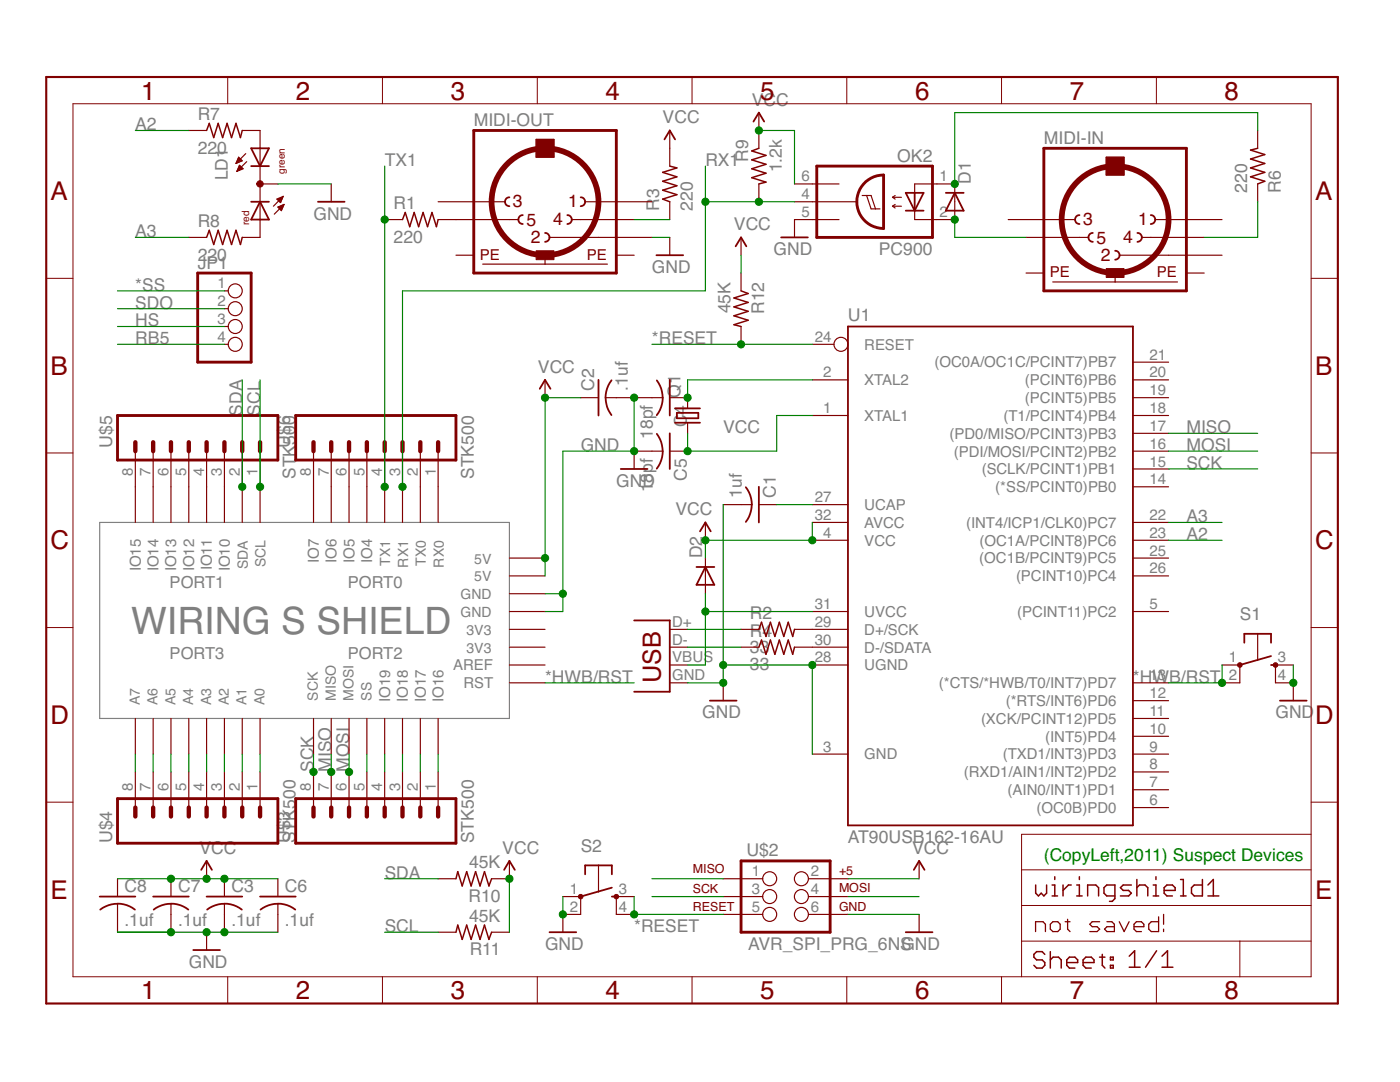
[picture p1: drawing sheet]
EESchema Schematic File Version 1
LIBS:3d,3d2010,3d2011,at90usb,crystal,led,optocoupler,rcl,resistor,supply1,.\wiringshield1_kicad-cache-cache
EELAYER 23 0
EELAYER END
$Descr A4 11700 8267
Sheet 1 1
Title "wiringshield1.sch"
Date "12 NOV 2011"
Rev ""
Comp ""
Comment1 ""
Comment2 ""
Comment3 ""
Comment4 ""
$EndDescr
Text Notes 7800 5900 0 70 ~
(CopyLeft,2011) Suspect Devices 
$Comp
L C_C-US C1
U 1 1
P 6200 3900
F 0 "C1" H 6240 3925 70 0000 L B
F 1 "1uf" H 6240 3735 70 0000 L B
	1    6200 3900
	0    1    -1   0   
$EndComp
$Comp
L C_C-US C2
U 1 1
P 5300 3300
F 0 "C2" H 5340 3325 70 0000 L B
F 1 ".1uf" H 5340 3135 70 0000 L B
	1    5300 3300
	0    -1   -1   0   
$EndComp
$Comp
L C_C-US C3
U 1 1
P 3200 6100
F 0 "C3" H 3240 6124 70 0000 L B
F 1 ".1uf" H 3239 5935 70 0000 L B
	1    3200 6100
	1    0    0    -1  
$EndComp
$Comp
L C_C-US C4
U 1 1
P 5700 3300
F 0 "C4" H 5740 3325 70 0000 L B
F 1 "18pf" H 5740 3135 70 0000 L B
	1    5700 3300
	0    1    1    0   
$EndComp
$Comp
L C_C-US C5
U 1 1
P 5700 3600
F 0 "C5" H 5740 3625 70 0000 L B
F 1 "18pf" H 5740 3435 70 0000 L B
	1    5700 3600
	0    1    1    0   
$EndComp
$Comp
L C_C-US C6
U 1 1
P 3500 6100
F 0 "C6" H 3540 6124 70 0000 L B
F 1 ".1uf" H 3539 5935 70 0000 L B
	1    3500 6100
	1    0    0    -1  
$EndComp
$Comp
L C_C-US C7
U 1 1
P 2900 6100
F 0 "C7" H 2940 6124 70 0000 L B
F 1 ".1uf" H 2939 5935 70 0000 L B
	1    2900 6100
	1    0    0    -1  
$EndComp
$Comp
L C_C-US C8
U 1 1
P 2600 6100
F 0 "C8" H 2640 6124 70 0000 L B
F 1 ".1uf" H 2639 5935 70 0000 L B
	1    2600 6100
	1    0    0    -1  
$EndComp
$Comp
L D_DIODE D1
U 1 1
P 7300 2200
F 0 "D1" H 7400 2219 70 0000 L B
	1    7300 2200
	0    1    -1   0   
$EndComp
$Comp
L D_DIODE D2
U 1 1
P 5900 4300
F 0 "D2" H 6000 4319 70 0000 L B
	1    5900 4300
	0    -1   -1   0   
$EndComp
$Comp
L FRAME_FRAME-HALFSHEET FRAME1
U 1 1
P 2200 6700
	1    2200 6700
	1    0    0    -1  
$EndComp
$Comp
L GND_GND GND1
U 1 1
P 5500 3700
F 0 "GND" H 5400 3600 70 0000 L B
	1    5500 3700
	1    0    0    -1  
$EndComp
$Comp
L GND_GND GND2
U 1 1
P 3100 6400
F 0 "GND" H 3000 6300 70 0000 L B
	1    3100 6400
	1    0    0    -1  
$EndComp
$Comp
L GND_GND GND3
U 1 1
P 5700 2500
F 0 "GND" H 5600 2400 70 0000 L B
	1    5700 2500
	1    0    0    -1  
$EndComp
$Comp
L GND_GND GND4
U 1 1
P 9200 5000
F 0 "GND" H 9100 4900 70 0000 L B
	1    9200 5000
	1    0    0    -1  
$EndComp
$Comp
L GND_GND GND5
U 1 1
P 6000 5000
F 0 "GND" H 5900 4900 70 0000 L B
	1    6000 5000
	-1   0    0    -1  
$EndComp
$Comp
L GND_GND GND6
U 1 1
P 5100 6300
F 0 "GND" H 5000 6200 70 0000 L B
	1    5100 6300
	1    0    0    -1  
$EndComp
$Comp
L GND_GND GND7
U 1 1
P 7100 6300
F 0 "GND" H 7000 6200 70 0000 L B
	1    7100 6300
	1    0    0    -1  
$EndComp
$Comp
L GND_GND GND8
U 1 1
P 3800 2200
F 0 "GND" H 3700 2100 70 0000 L B
	1    3800 2200
	1    0    0    -1  
$EndComp
$Comp
L GND_GND GND10
U 1 1
P 6400 2400
F 0 "GND" H 6300 2300 70 0000 L B
	1    6400 2400
	-1   0    0    -1  
$EndComp
$Comp
L JP_PINHD-1X4 JP1
U 1 1
P 3300 2900
F 0 "JP1" H 3051 3225 70 0000 L B
	1    3300 2900
	1    0    0    -1  
$EndComp
$Comp
L LD_DUOLED-RG-C LD1
U 1 1
P 3400 2100
F 0 "LD1" V 3650 1901 70 0000 L B
	1    3400 2100
	-1   0    0    1   
$EndComp
$Comp
L X_MAB5SH MIDI-IN
U 1 1
P 8200 2300
F 0 "MIDI-IN" H 7800 2725 70 0000 L B
	1    8200 2300
	1    0    0    -1  
$EndComp
$Comp
L X_MAB5SH MIDI-OUT
U 1 1
P 5000 2200
F 0 "MIDI-OUT" H 4600 2625 70 0000 L B
	1    5000 2200
	1    0    0    -1  
$EndComp
$Comp
L OK_OPI8013 OK2
U 1 1
P 6800 2200
F 0 "OK2" H 6425 2425 70 0000 L B
F 1 "PC900" H 6425 1900 70 0000 L B
F 2 "GND" H 6975 2110 32 0000 L B
F 3 "OUT" H 6975 2209 32 0000 L B
F 4 "VCC" H 6975 2309 32 0000 L B
	1    6800 2200
	-1   0    0    -1  
$EndComp
$Comp
L P+_VCC P+1
U 1 1
P 5700 1900
F 0 "VCC" H 5661 2040 70 0000 L B
	1    5700 1900
	1    0    0    -1  
$EndComp
$Comp
L P+_VCC P+2
U 1 1
P 5900 4100
F 0 "VCC" H 5861 4240 70 0000 L B
	1    5900 4100
	-1   0    0    -1  
$EndComp
$Comp
L P+_VCC P+3
U 1 1
P 6200 1800
F 0 "VCC" H 6161 1940 70 0000 L B
	1    6200 1800
	1    0    0    -1  
$EndComp
$Comp
L P+_VCC P+4
U 1 1
P 5000 3300
F 0 "VCC" H 4961 3440 70 0000 L B
	1    5000 3300
	1    0    0    -1  
$EndComp
$Comp
L P+_VCC P+6
U 1 1
P 3100 6000
F 0 "VCC" H 3061 6140 70 0000 L B
	1    3100 6000
	1    0    0    -1  
$EndComp
$Comp
L P+_VCC P+7
U 1 1
P 4800 6000
F 0 "VCC" H 4761 6140 70 0000 L B
	1    4800 6000
	1    0    0    -1  
$EndComp
$Comp
L P+_VCC P+8
U 1 1
P 6100 2500
F 0 "VCC" H 6061 2640 70 0000 L B
	1    6100 2500
	1    0    0    -1  
$EndComp
$Comp
L P+_VCC P+9
U 1 1
P 7100 6000
F 0 "VCC" H 7061 6140 70 0000 L B
	1    7100 6000
	1    0    0    -1  
$EndComp
$Comp
L Q_CRYSTAL Q1
U 1 1
P 5800 3400
F 0 "Q1" H 5900 3440 70 0000 L B
F 1 "1" H 5715 3355 34 0000 L B
F 2 "2" H 5860 3355 34 0000 L B
	1    5800 3400
	0    -1   -1   0   
$EndComp
$Comp
L R_R-US_ R1
U 1 1
P 4300 2300
F 0 "R1" H 4150 2359 70 0000 L B
F 1 "220" H 4150 2170 70 0000 L B
	1    4300 2300
	1    0    0    -1  
$EndComp
$Comp
L R_R-US_ R2
U 1 1
P 6300 4600
F 0 "R2" H 6150 4659 70 0000 L B
F 1 "33" H 6150 4470 70 0000 L B
	1    6300 4600
	1    0    0    -1  
$EndComp
$Comp
L R_R-US_ R3
U 1 1
P 5700 2100
F 0 "R3" H 5550 2159 70 0000 L B
F 1 "220" H 5550 1970 70 0000 L B
	1    5700 2100
	0    -1   -1   0   
$EndComp
$Comp
L R_R-US_ R4
U 1 1
P 6300 4700
F 0 "R4" H 6150 4759 70 0000 L B
F 1 "33" H 6150 4570 70 0000 L B
	1    6300 4700
	1    0    0    -1  
$EndComp
$Comp
L R_R-US_ R6
U 1 1
P 9000 2000
F 0 "R6" H 8850 2059 70 0000 L B
F 1 "220" H 8850 1870 70 0000 L B
	1    9000 2000
	0    1    -1   0   
$EndComp
$Comp
L R_R-US_ R7
U 1 1
P 3200 1800
F 0 "R7" H 3050 1859 70 0000 L B
F 1 "220" H 3050 1670 70 0000 L B
	1    3200 1800
	1    0    0    -1  
$EndComp
$Comp
L R_R-US_ R8
U 1 1
P 3200 2400
F 0 "R8" H 3050 2459 70 0000 L B
F 1 "220" H 3050 2270 70 0000 L B
	1    3200 2400
	1    0    0    -1  
$EndComp
$Comp
L R_R-US_ R9
U 1 1
P 6200 2000
F 0 "R9" H 6050 2058 70 0000 L B
F 1 "1.2k" H 6051 1870 70 0000 L B
	1    6200 2000
	0    -1   1    0   
$EndComp
$Comp
L R_R-US_ R10
U 1 1
P 4600 6000
F 0 "R10" H 4450 6058 70 0000 L B
F 1 "45K" H 4450 5870 70 0000 L B
	1    4600 6000
	-1   0    0    1   
$EndComp
$Comp
L R_R-US_ R11
U 1 1
P 4600 6300
F 0 "R11" H 4450 6358 70 0000 L B
F 1 "45K" H 4450 6170 70 0000 L B
	1    4600 6300
	-1   0    0    1   
$EndComp
$Comp
L R_R-US_ R12
U 1 1
P 6100 2800
F 0 "R12" H 5950 2858 70 0000 L B
F 1 "45K" H 5951 2670 70 0000 L B
	1    6100 2800
	0    1    1    0   
$EndComp
$Comp
L S_TAC_SWITCH S1
U 1 1
P 9000 4800
F 0 "S1" H 8901 5050 70 0000 L B
	1    9000 4800
	1    0    0    -1  
$EndComp
$Comp
L S_TAC_SWITCH S2
U 1 1
P 5300 6100
F 0 "S2" H 5201 6350 70 0000 L B
	1    5300 6100
	1    0    0    -1  
$EndComp
$Comp
L 3d2011_WIRINGSHIELD U$1
U 1 1
P 3600 4500
F 0 "WIRING S SHIELD" H 2725 4475 150 0000 L B
F 1 "PORT2" H 3000 4699 66 0000 L B
F 2 "PORT3" H 4000 4700 66 0000 L B
F 3 "PORT1" H 4000 4301 66 0000 L B
F 4 "PORT0" H 3000 4300 66 0000 L B
F 5 "RX0" V 2825 4100 56 0000 L B
F 6 "TX0" V 2925 4100 56 0000 L B
F 7 "RX1" V 3025 4100 56 0000 L B
F 8 "TX1" V 3125 4100 56 0000 L B
F 9 "SCL" V 3825 4100 56 0000 L B
F 10 "SDA" V 3925 4100 56 0000 L B
F 11 "SS" V 3175 5000 56 0000 L B
F 12 "MOSI" V 3275 5000 56 0000 L B
F 13 "MISO" V 3375 5000 56 0000 L B
F 14 "SCK" V 3475 5000 56 0000 L B
F 15 "A0" V 3774 5025 56 0000 L B
F 16 "A1" V 3874 5025 56 0000 L B
F 17 "A2" V 3974 5025 56 0000 L B
F 18 "A3" V 4074 5025 56 0000 L B
F 19 "A4" V 4175 5025 56 0000 L B
F 20 "A5" V 4275 5025 56 0000 L B
F 21 "A6" V 4375 5025 56 0000 L B
F 22 "A7" V 4475 5025 56 0000 L B
F 23 "5V" H 2500 4175 56 0000 L B
F 24 "5V" H 2500 4275 56 0000 L B
F 25 "GND" H 2500 4375 56 0000 L B
F 26 "GND" H 2500 4475 56 0000 L B
F 27 "3V3" H 2500 4574 56 0000 L B
F 28 "3V3" H 2500 4674 56 0000 L B
	1    3600 4500
	-1   0    0    1   
$EndComp
$Comp
L 3d2011_AVR_SPI_PRG_6 U$2
U 1 1
P 6300 6100
F 0 "U$2" H 6130 6330 70 0000 L B
F 1 "AVR_SPI_PRG_6NS" H 6140 5800 70 0000 L B
	1    6300 6100
	1    0    0    -1  
$EndComp
$Comp
L 3d2011_STK500 U$3
U 1 1
P 4100 5600
F 0 "STK500" H 3900 5100 70 0000 L B
F 1 "U$3" H 3900 6130 70 0000 L B
	1    4100 5600
	0    -1   -1   0   
$EndComp
$Comp
L 3d2011_STK500 U$4
U 1 1
P 3100 5600
F 0 "STK500" H 2900 5100 70 0000 L B
F 1 "U$4" H 2900 6130 70 0000 L B
	1    3100 5600
	0    -1   -1   0   
$EndComp
$Comp
L 3d2011_STK500 U$5
U 1 1
P 3100 3600
F 0 "STK500" H 2901 3100 70 0000 L B
F 1 "U$5" H 2900 4130 70 0000 L B
	1    3100 3600
	0    -1   1    0   
$EndComp
$Comp
L 3d2011_STK500 U$6
U 1 1
P 4100 3600
F 0 "STK500" H 3901 3100 70 0000 L B
F 1 "U$6" H 3900 4130 70 0000 L B
	1    4100 3600
	0    -1   1    0   
$EndComp
$Comp
L at90usb_AT90USB162 U1
U 1 1
P 7500 4300
F 0 "U1" H 6701 5730 70 0000 L B
F 1 "AT90USB162-16AU" H 6700 2800 70 0000 L B
	1    7500 4300
	1    0    0    -1  
$EndComp
$Comp
L X_USB-3D X3
U 1 1
P 5700 4900
	1    5700 4900
	-1   0    0    -1  
$EndComp
NoConn ~ 8700 2600
NoConn ~ 7700 2600
NoConn ~ 5500 2500
NoConn ~ 4500 2500
Wire Wire Line
8500 4900 8800 4900
Wire Wire Line
8800 4800 8800 4900
Connection ~ 8800 4900
Text Label 8300 4900 0 70 ~
*HWB/RST
Wire Wire Line
5000 4900 5500 4900
Text Label 5000 4900 0 70 ~
*HWB/RST
Wire Wire Line
6000 6200 5500 6200
Wire Wire Line
5500 6200 5500 6100
Connection ~ 5500 6200
Text Label 5500 6300 0 70 ~
*RESET
Wire Wire Line
6100 3000 6500 3000
Wire Wire Line
6100 3000 5600 3000
Connection ~ 6100 3000
Text Label 5600 3000 0 70 ~
*RESET
Wire Wire Line
3200 2700 2600 2700
Text Label 2700 2700 0 70 ~
*SS
Wire Wire Line
2700 1800 3000 1800
Text Label 2700 1800 0 70 ~
A2
Wire Wire Line
8500 4100 8800 4100
Text Label 8600 4100 0 70 ~
A2
Wire Wire Line
3000 2400 2700 2400
Text Label 2700 2400 0 70 ~
A3
Wire Wire Line
8500 4000 8800 4000
Text Label 8600 4000 0 70 ~
A3
Wire Wire Line
5500 3600 5500 3300
Wire Wire Line
5000 4400 5100 4400
Wire Wire Line
5100 4500 5100 4400
Wire Wire Line
5000 4500 5100 4500
Wire Wire Line
5500 3600 5100 3600
Wire Wire Line
5100 3600 5100 4400
Connection ~ 5500 3300
Connection ~ 5500 3600
Connection ~ 5100 4400
Text Label 5200 3600 0 70 ~
GND
Wire Wire Line
5800 4900 6000 4900
Wire Wire Line
6000 4900 6000 4800
Wire Wire Line
6000 3900 6000 4800
Wire Wire Line
6000 4800 6500 4800
Wire Wire Line
6500 5300 6500 4800
Connection ~ 6000 4900
Connection ~ 6000 4800
Connection ~ 6500 4800
Wire Wire Line
3800 2100 3500 2100
Wire Wire Line
5600 2400 5700 2400
Wire Wire Line
9200 4900 9200 4800
Connection ~ 9200 4900
Wire Wire Line
3500 6300 3200 6300
Wire Wire Line
2600 6300 3100 6300
Wire Wire Line
3100 6300 3200 6300
Wire Wire Line
2600 6300 2900 6300
Connection ~ 2900 6300
Connection ~ 3200 6300
Connection ~ 3100 6300
Wire Wire Line
5100 6200 5100 6100
Connection ~ 5100 6200
Wire Wire Line
6700 6200 7100 6200
Wire Wire Line
3200 2900 2600 2900
Text Label 2700 2900 0 70 ~
HS
Wire Wire Line
6000 6000 5600 6000
Wire Wire Line
8500 3500 9000 3500
Text Label 8600 3500 0 70 ~
MISO
Wire Wire Line
3800 5400 3800 5300
Connection ~ 3800 5400
Text Label 3800 5400 1 70 ~
MISO
Wire Wire Line
6700 6100 7100 6100
Wire Wire Line
8500 3600 9000 3600
Text Label 8600 3600 0 70 ~
MOSI
Wire Wire Line
3900 5400 3900 5300
Connection ~ 3900 5400
Text Label 3900 5400 1 70 ~
MOSI
Wire Wire Line
5700 2300 5500 2300
Wire Wire Line
6300 3900 6500 3900
Wire Wire Line
4400 5400 4400 5300
Wire Wire Line
4300 5400 4300 5300
Wire Wire Line
6100 4600 5800 4600
Wire Wire Line
6100 4700 5800 4700
Wire Wire Line
5900 4400 5900 4500
Wire Wire Line
5900 4500 5900 4800
Wire Wire Line
5900 4800 5800 4800
Wire Wire Line
6500 4500 5900 4500
Connection ~ 5900 4500
Wire Wire Line
9000 1800 9000 1700
Wire Wire Line
9000 1700 7300 1700
Wire Wire Line
7300 1700 7300 2100
Connection ~ 7300 2100
Wire Wire Line
4200 5400 4200 5300
Wire Wire Line
4100 5400 4100 5300
Wire Wire Line
4000 5400 4000 5300
Wire Wire Line
6500 3200 5800 3200
Wire Wire Line
5800 3200 5800 3300
Connection ~ 5800 3300
Wire Wire Line
8700 2400 9000 2400
Wire Wire Line
9000 2400 9000 2200
Wire Wire Line
7700 2400 7300 2400
Wire Wire Line
7300 2400 7300 2300
Connection ~ 7300 2300
Wire Wire Line
5800 3600 5800 3500
Wire Wire Line
5800 3600 6300 3600
Wire Wire Line
6300 3600 6300 3400
Wire Wire Line
6300 3400 6500 3400
Connection ~ 5800 3600
Wire Wire Line
3400 5400 3400 5300
Wire Wire Line
3300 5400 3300 5300
Wire Wire Line
3200 5400 3200 5300
Wire Wire Line
3100 5400 3100 5300
Wire Wire Line
3000 5400 3000 5300
Wire Wire Line
2900 5400 2900 5300
Wire Wire Line
2800 5400 2800 5300
Wire Wire Line
2700 5400 2700 5300
Wire Wire Line
3200 3000 2600 3000
Text Label 2700 3000 0 70 ~
RB5
Wire Wire Line
6200 2200 5900 2200
Wire Wire Line
6400 2200 6200 2200
Wire Wire Line
4200 3800 4200 2700
Wire Wire Line
4200 2700 5900 2700
Wire Wire Line
5900 2700 5900 2200
Wire Wire Line
5900 2200 5900 2000
Connection ~ 6200 2200
Connection ~ 5900 2200
Connection ~ 4200 3800
Text Label 5900 2000 0 70 ~
RX1
Wire Wire Line
6000 6100 5600 6100
Wire Wire Line
8500 3700 9000 3700
Text Label 8600 3700 0 70 ~
SCK
Wire Wire Line
3700 5400 3700 5300
Connection ~ 3700 5400
Text Label 3700 5400 1 70 ~
SCK
Wire Wire Line
4100 6300 4400 6300
Text Label 4100 6300 0 70 ~
SCL
Wire Wire Line
3400 3800 3400 3200
Connection ~ 3400 3800
Text Label 3400 3400 1 70 ~
SCL
Wire Wire Line
4100 6000 4400 6000
Text Label 4100 6000 0 70 ~
SDA
Wire Wire Line
3300 3800 3300 3200
Connection ~ 3300 3800
Text Label 3300 3400 1 70 ~
SDA
Wire Wire Line
3200 2800 2600 2800
Text Label 2700 2800 0 70 ~
SDO
Wire Wire Line
4100 2000 4100 2300
Wire Wire Line
4100 3800 4100 2300
Connection ~ 4100 2300
Connection ~ 4100 3800
Text Label 4100 2000 0 70 ~
TX1
Wire Wire Line
6200 1800 6400 1800
Wire Wire Line
6400 1800 6400 2100
Connection ~ 6200 1800
Wire Wire Line
4800 6300 4800 6000
Connection ~ 4800 6000
Wire Wire Line
5000 3300 5200 3300
Wire Wire Line
5000 4300 5000 4200
Wire Wire Line
5000 4200 5000 3300
Connection ~ 5000 3300
Connection ~ 5000 4200
Text Label 6000 3500 0 70 ~
VCC
Wire Wire Line
5900 4100 5900 4200
Wire Wire Line
6500 4000 6500 4100
Wire Wire Line
6500 4100 5900 4100
Connection ~ 6500 4100
Connection ~ 5900 4100
Wire Wire Line
3500 6000 3200 6000
Wire Wire Line
2900 6000 3100 6000
Wire Wire Line
3100 6000 3200 6000
Wire Wire Line
2600 6000 2900 6000
Connection ~ 2900 6000
Connection ~ 3200 6000
Connection ~ 3100 6000
Wire Wire Line
6100 2600 6100 2500
Wire Wire Line
6700 6000 7100 6000
$EndSCHEMATC
